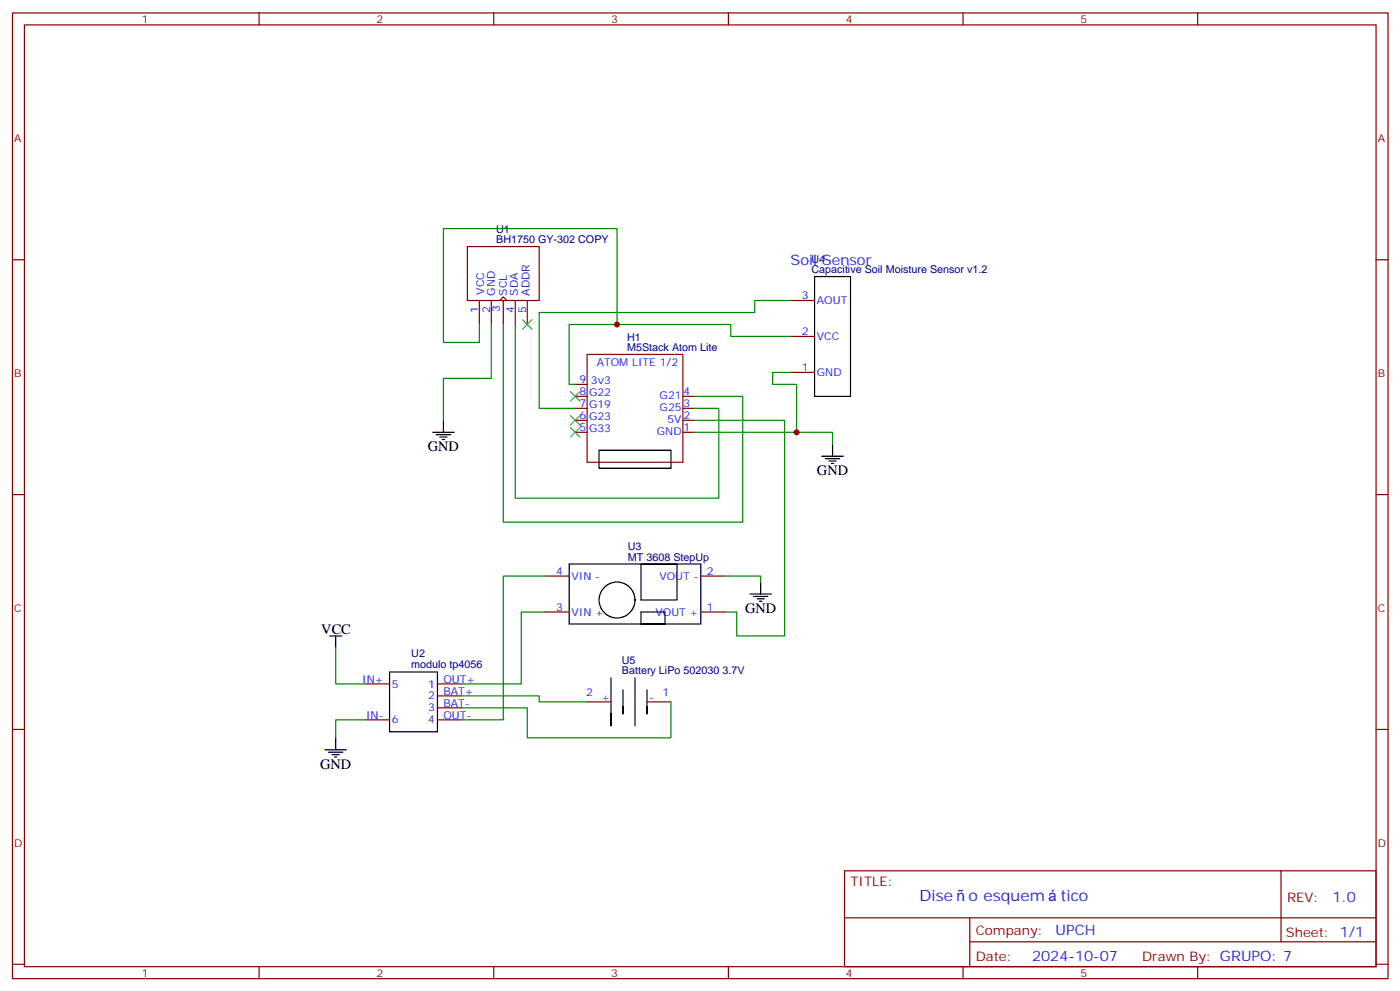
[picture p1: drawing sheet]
<svg xmlns="http://www.w3.org/2000/svg" width="413mm" height="292mm" viewBox="0 0 413 292" stroke-linecap="round" stroke-linejoin="round" font-family="sans-serif">
<g fill="none" stroke="#870000" stroke-width=".35">
<path d="M3.7 3.8h405.3v284.3h-405.3zM7.2 7.3h398.3v277.3h-398.3zM76.3 3.8v3.5M145.5 3.8v3.5M214.6 3.8v3.5M283.8 3.8v3.5M352.9 3.8v3.5M3.7 76.5h3.5M137.7 72.6h21.2v15.9h-21.2zM405.5 76.5h3.5M141.3 88.5v7M144.8 88.5v7"/>
<path d="M147.2 88.5l1.1-1.1 1.1 1.1M148.3 88.5v7M151.8 88.5v7M155.4 88.5v7M233 99.1h7M233 88.5h7M169.5 116.7h3.5M169.5 113.2h3.5M201.2 116.7h3.6M233 109.6h7M169.5 127.3h3.5M169.5 123.8h3.5"/>
<path d="M169.5 120.2h3.5M201.2 127.3h3.6M201.2 123.8h3.6M201.2 120.2h3.6M3.7 145.6h3.5M405.5 145.6h3.5M160.7 169.6h7M206.5 169.6h7.1M160.7 180.2h7M206.5 180.2h7.1M3.7 214.8h3.5M107.7 201.4h7.1"/>
<path d="M107.7 211.9h7.1M128.9 201.4h7.1M128.9 204.9h7.1M128.9 208.4h7.1M128.9 211.9h7.1M173 206.7h7.1M190.6 206.7h7.1M405.5 214.8h3.5M248.8 256.4h156.7v28.2h-156.7zM377.5 256.4v20.9M248.9 270.2h156.5M285.8 277.3h119.6"/>
<path d="M285.8 270.2v14.2M3.7 283.9h3.5M76.3 284.6v3.5M145.5 284.6v3.5M214.6 284.6v3.5M283.8 284.6v3.5M352.9 284.6v3.5M405.5 283.9h3.5"/>
</g>
<g fill="none" stroke="#000" stroke-width=".35">
<path d="M240 81.4h10.6v35.3h-10.6zM127.5 127.3h6.3M128.6 128h4.2M129.6 128.7h2.1M130.3 129.4h.7M130.7 123.8v3.5M176.5 132.6h21.2v5.3h-21.2zM242.1 134.3h6.4M243.2 135h4.2M244.3 135.7h2.1M245 136.5h.7M245.3 130.8v3.5"/>
<path d="M167.7 166.1h38.8v17.6h-38.8zM188.9 166.1h10.6v10.6h-10.6zM221 174.9h6.3M222 175.6h4.3M223.1 176.3h2.1M223.8 177h.7M224.2 171.4v3.5M97.2 187.3h3.5M98.9 187.3v3.5M114.8 197.8h14.1v17.7h-14.1zM180.1 199.6v14.1v-3.5M187.1 199.6v14.1"/>
<path d="M188.9 180.2h7v3.5h-7zM98.9 217.2v3.6M183.6 203.1v7.1v-2.1M190.6 203.1v7.1v-2.1M95.7 220.8h6.4M96.8 221.5h4.2M97.9 222.2h2.1M98.6 222.9h.7"/>
<circle cx="181.8" cy="176.7" r="5.3"/>
</g>
<path d="M173 104.4h28.2v31.7h-28.2z" fill="none" stroke="#900" stroke-width=".35"/>
<g fill="none" stroke="#008700" stroke-width=".35">
<path d="M141.3 95.5v5.3h-10.6v-33.5h51.1v28.2M144.8 95.5v15.9h-14.1v12.4M148.3 95.5v58.2h70.6v-37h-14.1M151.8 95.5v51.2h60v-26.5h-7M233 99.1h-17.7v-3.6h-47.6v17.7h1.8M233 88.5h-10.6v3.5h-63.5v28.2h10.6M233 109.6h-5.3v3.6h7v14.1M204.8 123.8h26.4v63.5h-14.1v-7.1h-3.5M204.8 127.3h40.5v3.5M160.7 169.6h-12.4v42.3h-12.3M213.6 169.6h10.6v1.8M98.9 190.8v10.6h8.8"/>
<path d="M160.7 180.2h-7.1v21.2h-17.6M107.7 211.9h-8.8v5.3M136 204.9h22.9v1.8h14.1M197.7 206.7v10.5h-42.3v-8.8h-19.4"/>
</g>
<path d="M154 94.1l2.8 2.8M156.8 94.1l-2.8 2.8M168.1 115.3l2.8 2.8M170.9 115.3l-2.8 2.8M168.1 122.3l2.8 2.9M168.1 125.9l2.8 2.8M170.9 122.3l-2.8 2.9M170.9 125.9l-2.8 2.8" fill="none" stroke="#3c3" stroke-width=".35"/>
<g fill="#c00">
<circle cx="181.8" cy="95.5" r=".88"/>
<circle cx="234.7" cy="127.3" r=".88"/>
</g>
<g font-size="4.6" fill="#00f">
<text x="270.9" y="265.4">Dise</text>
<text x="285.4" y="265.4">o esquem</text>
<text x="312.5" y="265.4">tico</text>
</g>
<g font-size="4.2" fill="#00f">
<text x="233" y="77.9">Soil Sensor</text>
<text x="392.6" y="265.7">1.0</text>
<text x="311" y="275.2">UPCH</text>
<text x="304.1" y="283">2024-10-07</text>
</g>
<g font-size="4.2">
<text x="126.1" y="132.9">GND</text>
<text x="240.7" y="140">GND</text>
<text x="219.6" y="180.6">GND</text>
<text x="94.7" y="186.5">VCC</text>
<text x="94.3" y="226.4">GND</text>
</g>
<g font-size="3.9" fill="#800">
<text x="250.6" y="261">TITLE:</text>
<text x="379.2" y="265.7">REV:</text>
<text x="287.5" y="275.2">Company:</text>
<text x="378.9" y="275.8">Sheet: 1/1</text>
<text x="287.5" y="282.9">Date:</text>
<text x="336.6" y="282.9">Drawn By: GRUPO: 7</text>
</g>
<g font-size="3.2" fill="#800">
<text x="41.8" y="6.8">1</text>
<text x="110.9" y="6.8">2</text>
<text x="180.1" y="6.8">3</text>
<text x="249.2" y="6.8">4</text>
<text x="318.3" y="6.8">5</text>
<text x="4.2" y="41.9">A</text>
<text x="406" y="41.9">A</text>
<text x="4.2" y="111.1">B</text>
<text x="406" y="111.1">B</text>
<text x="4.2" y="180.2">C</text>
<text x="406" y="180.2">C</text>
<text x="4.2" y="249.3">D</text>
<text x="406" y="249.3">D</text>
<text x="41.8" y="287.6">1</text>
<text x="110.9" y="287.6">2</text>
<text x="180.1" y="287.6">3</text>
<text x="249.2" y="287.6">4</text>
<text x="318.3" y="287.6">5</text>
</g>
<g font-size="3.2" fill="#000080">
<text x="146.2" y="71.5">BH1750 GY-302 COPY</text>
<text x="146.2" y="68.5">U1</text>
<text x="239.1" y="77.3">U4</text>
<text x="239.1" y="80.4">Capacitive Soil Moisture Sensor v1.2</text>
<text x="184.8" y="100.3">H1</text>
<text x="184.8" y="103.3">M5Stack Atom Lite</text>
<text x="185" y="161.9">U3</text>
<text x="185" y="165">MT 3608 StepUp</text>
<text x="121.2" y="196.5">modulo tp4056</text>
<text x="121.2" y="193.5">U2</text>
<text x="183.2" y="195.4">U5</text>
<text x="183.2" y="198.5">Battery LiPo 502030 3.7V</text>
</g>
<g font-size="3.2" fill="#00f">
<text x="142.7" y="86.7" transform="rotate(-90 142.7 86.7)">VCC</text>
<text x="145.8" y="87.1" transform="rotate(-90 145.8 87.1)">GND</text>
<text x="149.4" y="87.1" transform="rotate(-90 149.4 87.1)">SCL</text>
<text x="152.5" y="87.1" transform="rotate(-90 152.5 87.1)">SDA</text>
<text x="156.1" y="87.1" transform="rotate(-90 156.1 87.1)">ADDR</text>
<text x="236.2" y="88.1">3</text>
<text x="240.7" y="89.5">AOUT</text>
<text x="140.9" y="92.3" transform="rotate(-90 140.9 92.3)">1</text>
<text x="144.4" y="92.3" transform="rotate(-90 144.4 92.3)">2</text>
<text x="147.2" y="91.9" transform="rotate(-90 147.2 91.9)">3</text>
<text x="151.5" y="92.3" transform="rotate(-90 151.5 92.3)">4</text>
<text x="155" y="92.3" transform="rotate(-90 155 92.3)">5</text>
<text x="236.2" y="98.7">2</text>
<text x="240.7" y="100.1">VCC</text>
<text x="175.8" y="107.9">ATOM LITE 1/2</text>
<text x="170.8" y="112.8">9</text>
<text x="174.1" y="113.2">3v3</text>
<text x="236.2" y="109.3">1</text>
<text x="240.7" y="110.7">GND</text>
<text x="170.8" y="119.9">7</text>
<text x="170.8" y="116.3">8</text>
<text x="173.6" y="116.7">G22</text>
<text x="194.4" y="117.4">G21</text>
<text x="201.4" y="119.9">3</text>
<text x="201.4" y="116.3">4</text>
<text x="170.8" y="123.4">6</text>
<text x="173.6" y="120.2">G19</text>
<text x="173.6" y="123.8">G23</text>
<text x="194.4" y="120.9">G25</text>
<text x="196.7" y="124.5">5V</text>
<text x="201.4" y="123.4">2</text>
<text x="170.8" y="126.9">5</text>
<text x="173.6" y="127.3">G33</text>
<text x="193.6" y="128">GND</text>
<text x="201.4" y="126.9">1</text>
<text x="163.9" y="169.3">4</text>
<text x="168.4" y="170.7">VIN -</text>
<text x="194.3" y="170.7">VOUT -</text>
<text x="208.3" y="169.3">2</text>
<text x="163.9" y="179.8">3</text>
<text x="208.3" y="179.8">1</text>
<text x="168.4" y="181.3">VIN +</text>
<text x="193.2" y="181.3">VOUT +</text>
<text x="106.7" y="201">IN+</text>
<text x="115.5" y="202.4">5</text>
<text x="126.2" y="202.4">1</text>
<text x="130.7" y="201">OUT+</text>
<text x="126.2" y="206">2</text>
<text x="126.2" y="209.5">3</text>
<text x="130.7" y="204.5">BAT+</text>
<text x="130.7" y="208.1">BAT-</text>
<text x="172.8" y="204.9">2</text>
<text x="177.2" y="206.3">+</text>
<text x="191.3" y="206.3">-</text>
<text x="195.2" y="204.9">1</text>
<text x="107.9" y="211.6">IN-</text>
<text x="115.5" y="213">6</text>
<text x="126.2" y="213">4</text>
<text x="130.7" y="211.6">OUT-</text>
</g>
</svg>
